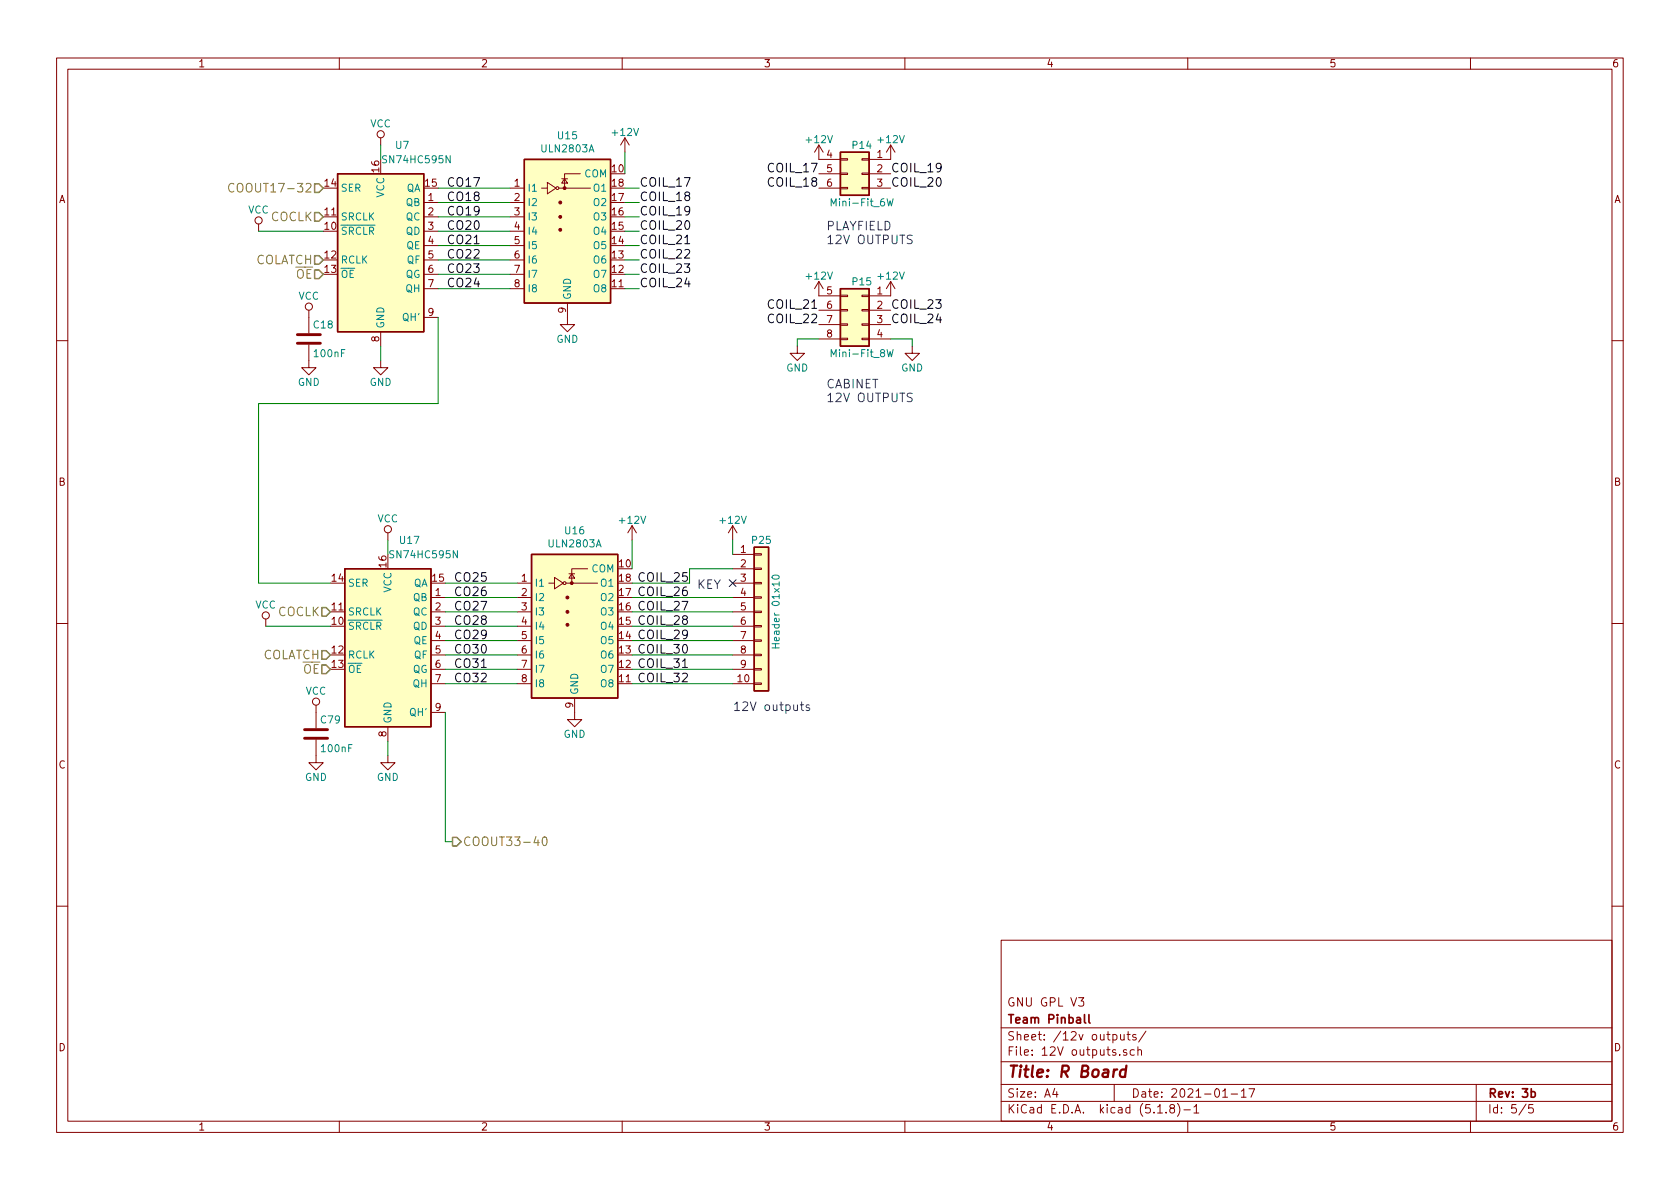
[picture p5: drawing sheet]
EESchema Schematic File Version 4
EELAYER 30 0
EELAYER END
$Descr A4 11693 8268
encoding utf-8
Sheet 5 5
Title "R Board"
Date "2021-01-17"
Rev "3b"
Comp "Team Pinball"
Comment1 "GNU GPL V3"
Comment2 ""
Comment3 ""
Comment4 ""
$EndDescr
$Comp
L power:+12V #PWR0107
U 1 1
P 5700 1100
F 0 "#PWR0107" H 5700 950 50  0001 C CNN
F 1 "+12V" H 5700 1240 50  0000 C CNN
F 2 "" H 5700 1100 50  0000 C CNN
F 3 "" H 5700 1100 50  0000 C CNN
	1    5700 1100
	1    0    0    -1  
$EndComp
$Comp
L power:+12V #PWR0108
U 1 1
P 6200 1100
F 0 "#PWR0108" H 6200 950 50  0001 C CNN
F 1 "+12V" H 6200 1240 50  0000 C CNN
F 2 "" H 6200 1100 50  0000 C CNN
F 3 "" H 6200 1100 50  0000 C CNN
	1    6200 1100
	1    0    0    -1  
$EndComp
$Comp
L power:+12V #PWR0109
U 1 1
P 5700 2050
F 0 "#PWR0109" H 5700 1900 50  0001 C CNN
F 1 "+12V" H 5700 2190 50  0000 C CNN
F 2 "" H 5700 2050 50  0000 C CNN
F 3 "" H 5700 2050 50  0000 C CNN
	1    5700 2050
	1    0    0    -1  
$EndComp
$Comp
L power:+12V #PWR0110
U 1 1
P 6200 2050
F 0 "#PWR0110" H 6200 1900 50  0001 C CNN
F 1 "+12V" H 6200 2190 50  0000 C CNN
F 2 "" H 6200 2050 50  0000 C CNN
F 3 "" H 6200 2050 50  0000 C CNN
	1    6200 2050
	1    0    0    -1  
$EndComp
Text Notes 5750 1700 0    60   ~ 0
PLAYFIELD\n12V OUTPUTS
$Comp
L Connector_Generic:Conn_02x03_Top_Bottom P14
U 1 1
P 6000 1200
F 0 "P14" H 6000 1400 50  0000 C CNN
F 1 "Mini-Fit_6W" H 6000 1000 50  0000 C CNN
F 2 "lib:Mini-Fit_6W" H 6000 0   50  0001 C CNN
F 3 "" H 6000 0   50  0000 C CNN
F 4 "649006221732" H 6000 1200 60  0001 C CNN "manf#"
F 5 "Wurth Electronics" H 6000 1200 60  0001 C CNN "manf"
	1    6000 1200
	-1   0    0    -1  
$EndComp
$Comp
L Connector_Generic:Conn_02x04_Top_Bottom P15
U 1 1
P 6000 2150
F 0 "P15" H 6000 2350 50  0000 C CNN
F 1 "Mini-Fit_8W" H 6000 1850 50  0000 C CNN
F 2 "lib:Mini-Fit_8W" H 6000 950 50  0001 C CNN
F 3 "" H 6000 950 50  0000 C CNN
F 4 "649008221732" H 6000 2150 60  0001 C CNN "manf#"
F 5 "Wurth Electronics" H 6000 2150 60  0001 C CNN "manf"
	1    6000 2150
	-1   0    0    -1  
$EndComp
Text HLabel 2250 1300 0    60   Input ~ 0
COOUT17-32
Text Label 3350 1300 2    60   ~ 0
CO17
Text Label 3350 1400 2    60   ~ 0
CO18
Text Label 3350 1500 2    60   ~ 0
CO19
Text Label 3350 1600 2    60   ~ 0
CO20
Text Label 3350 1700 2    60   ~ 0
CO21
Text Label 3350 1800 2    60   ~ 0
CO22
Text Label 3350 1900 2    60   ~ 0
CO23
Text Label 3350 2000 2    60   ~ 0
CO24
$Comp
L power:VCC #PWR0123
U 1 1
P 1800 1600
F 0 "#PWR0123" H 1800 1450 50  0001 C CNN
F 1 "VCC" H 1800 1750 50  0000 C CNN
F 2 "" H 1800 1600 50  0000 C CNN
F 3 "" H 1800 1600 50  0000 C CNN
	1    1800 1600
	1    0    0    -1  
$EndComp
$Comp
L power:VCC #PWR0124
U 1 1
P 2150 2200
F 0 "#PWR0124" H 2150 2050 50  0001 C CNN
F 1 "VCC" H 2150 2350 50  0000 C CNN
F 2 "" H 2150 2200 50  0000 C CNN
F 3 "" H 2150 2200 50  0000 C CNN
	1    2150 2200
	1    0    0    -1  
$EndComp
$Comp
L device:C C18
U 1 1
P 2150 2350
F 0 "C18" H 2175 2450 50  0000 L CNN
F 1 "100nF" H 2175 2250 50  0000 L CNN
F 2 "lib:C_0805_2012Metric" H 2188 2200 50  0001 C CNN
F 3 "" H 2150 2350 50  0000 C CNN
F 4 "Yageo" H 2150 2350 50  0001 C CNN "manf"
F 5 "CC0805KRX7R9BB104" H 2150 2350 50  0001 C CNN "manf#"
	1    2150 2350
	1    0    0    -1  
$EndComp
$Comp
L power:GND #PWR0125
U 1 1
P 2150 2500
F 0 "#PWR0125" H 2150 2250 50  0001 C CNN
F 1 "GND" H 2150 2350 50  0000 C CNN
F 2 "" H 2150 2500 50  0000 C CNN
F 3 "" H 2150 2500 50  0000 C CNN
	1    2150 2500
	1    0    0    -1  
$EndComp
Wire Wire Line
	1800 1600 2250 1600
Text HLabel 2250 1500 0    60   Input ~ 0
COCLK
Text HLabel 2250 1800 0    60   Input ~ 0
COLATCH
Text HLabel 2250 1900 0    60   Input ~ 0
~OE~
$Comp
L power:GND #PWR0127
U 1 1
P 2650 2500
F 0 "#PWR0127" H 2650 2250 50  0001 C CNN
F 1 "GND" H 2650 2350 50  0000 C CNN
F 2 "" H 2650 2500 50  0000 C CNN
F 3 "" H 2650 2500 50  0000 C CNN
	1    2650 2500
	1    0    0    -1  
$EndComp
$Comp
L power:VCC #PWR0128
U 1 1
P 2650 1000
F 0 "#PWR0128" H 2650 850 50  0001 C CNN
F 1 "VCC" H 2650 1150 50  0000 C CNN
F 2 "" H 2650 1000 50  0000 C CNN
F 3 "" H 2650 1000 50  0000 C CNN
	1    2650 1000
	1    0    0    -1  
$EndComp
Text Label 5700 1200 2    60   ~ 0
COIL_17
Text Label 5700 1300 2    60   ~ 0
COIL_18
Text Label 6200 1200 0    60   ~ 0
COIL_19
Text Label 6200 1300 0    60   ~ 0
COIL_20
Text Label 5700 2150 2    60   ~ 0
COIL_21
Text Label 5700 2250 2    60   ~ 0
COIL_22
Text Label 6200 2150 0    60   ~ 0
COIL_23
Text Label 6200 2250 0    60   ~ 0
COIL_24
Wire Wire Line
	5550 2400 5550 2350
Wire Wire Line
	5550 2350 5700 2350
Wire Wire Line
	6200 2350 6350 2350
Wire Wire Line
	6350 2350 6350 2400
$Comp
L power:GND #PWR050
U 1 1
P 6350 2400
F 0 "#PWR050" H 6350 2150 50  0001 C CNN
F 1 "GND" H 6350 2250 50  0000 C CNN
F 2 "" H 6350 2400 50  0000 C CNN
F 3 "" H 6350 2400 50  0000 C CNN
	1    6350 2400
	1    0    0    -1  
$EndComp
$Comp
L power:GND #PWR051
U 1 1
P 5550 2400
F 0 "#PWR051" H 5550 2150 50  0001 C CNN
F 1 "GND" H 5550 2250 50  0000 C CNN
F 2 "" H 5550 2400 50  0000 C CNN
F 3 "" H 5550 2400 50  0000 C CNN
	1    5550 2400
	1    0    0    -1  
$EndComp
$Comp
L 74xx:74HC595 U7
U 1 1
P 2650 1700
F 0 "U7" H 2800 2400 50  0000 C CNN
F 1 "SN74HC595N" H 2900 2300 50  0000 C CNN
F 2 "lib:DIP-16_W7.62mm" H 2650 1700 50  0001 C CNN
F 3 "" H 2650 1700 50  0000 C CNN
F 4 "TI" H 2650 1700 50  0001 C CNN "manf"
F 5 "SN74HC595N; DS1009-16AT1NX" H 2650 1700 50  0001 C CNN "manf#"
	1    2650 1700
	1    0    0    -1  
$EndComp
Wire Wire Line
	2650 2400 2650 2500
Wire Wire Line
	2650 1000 2650 1100
$Comp
L Transistor_Array:ULN2803A U?
U 1 1
P 3950 1500
AR Path="/5A0D4E95/5E1903A0" Ref="U?"  Part="1" 
AR Path="/5A0CFA3D/5E1903A0" Ref="U?"  Part="1" 
AR Path="/5E867EE3/5E1903A0" Ref="U15"  Part="1" 
F 0 "U15" H 3950 2067 50  0000 C CNN
F 1 "ULN2803A" H 3950 1976 50  0000 C CNN
F 2 "lib:DIP-18_W7.62mm" H 4000 850 50  0001 L CNN
F 3 "http://www.ti.com/lit/ds/symlink/uln2803a.pdf" H 4050 1400 50  0001 C CNN
F 4 "ULN2803A; DS1009-18AT1NX" H 3950 1500 60  0001 C CNN "manf#"
F 5 "ST; Connfly" H 3950 1500 60  0001 C CNN "manf"
	1    3950 1500
	1    0    0    -1  
$EndComp
$Comp
L power:GND #PWR?
U 1 1
P 3950 2200
AR Path="/5A0D4E95/5E1903A6" Ref="#PWR?"  Part="1" 
AR Path="/5A0CFA3D/5E1903A6" Ref="#PWR?"  Part="1" 
AR Path="/5E867EE3/5E1903A6" Ref="#PWR0204"  Part="1" 
F 0 "#PWR0204" H 3950 1950 50  0001 C CNN
F 1 "GND" H 3950 2050 50  0000 C CNN
F 2 "" H 3950 2200 50  0000 C CNN
F 3 "" H 3950 2200 50  0000 C CNN
	1    3950 2200
	1    0    0    -1  
$EndComp
$Comp
L power:+12V #PWR?
U 1 1
P 4350 1050
AR Path="/5A0D4E95/5E1903B4" Ref="#PWR?"  Part="1" 
AR Path="/5A0CFA3D/5E1903B4" Ref="#PWR?"  Part="1" 
AR Path="/5E867EE3/5E1903B4" Ref="#PWR0203"  Part="1" 
F 0 "#PWR0203" H 4350 900 50  0001 C CNN
F 1 "+12V" H 4350 1190 50  0000 C CNN
F 2 "" H 4350 1050 50  0000 C CNN
F 3 "" H 4350 1050 50  0000 C CNN
	1    4350 1050
	1    0    0    -1  
$EndComp
Wire Wire Line
	4350 1050 4350 1200
Wire Wire Line
	4350 2000 4450 2000
Wire Wire Line
	4350 1900 4450 1900
Wire Wire Line
	4350 1800 4450 1800
Wire Wire Line
	4350 1700 4450 1700
Wire Wire Line
	4350 1600 4450 1600
Wire Wire Line
	4350 1500 4450 1500
Wire Wire Line
	4350 1400 4450 1400
Wire Wire Line
	4350 1300 4450 1300
Text Label 4450 1300 0    60   ~ 0
COIL_17
Text Label 4450 1400 0    60   ~ 0
COIL_18
Text Label 4450 1500 0    60   ~ 0
COIL_19
Text Label 4450 1600 0    60   ~ 0
COIL_20
Text Label 4450 1700 0    60   ~ 0
COIL_21
Text Label 4450 1800 0    60   ~ 0
COIL_22
Text Label 4450 1900 0    60   ~ 0
COIL_23
Text Label 4450 2000 0    60   ~ 0
COIL_24
Text Notes 5750 2800 0    60   ~ 0
CABINET\n12V OUTPUTS
Wire Wire Line
	3050 2800 3050 2200
Wire Wire Line
	1800 2800 3050 2800
Wire Wire Line
	1800 4050 1800 2800
Text Label 4800 4750 2    60   ~ 0
COIL_32
Text Label 4800 4650 2    60   ~ 0
COIL_31
Text Label 4800 4550 2    60   ~ 0
COIL_30
Text Label 4800 4450 2    60   ~ 0
COIL_29
Text Label 4800 4350 2    60   ~ 0
COIL_28
Text Label 4800 4250 2    60   ~ 0
COIL_27
Text Label 4800 4150 2    60   ~ 0
COIL_26
Text Label 4800 4050 2    60   ~ 0
COIL_25
Text Label 3400 4750 2    60   ~ 0
CO32
Text Label 3400 4650 2    60   ~ 0
CO31
Text Label 3400 4550 2    60   ~ 0
CO30
Text Label 3400 4450 2    60   ~ 0
CO29
Text Label 3400 4350 2    60   ~ 0
CO28
Text Label 3400 4250 2    60   ~ 0
CO27
Text Label 3400 4150 2    60   ~ 0
CO26
Text Label 3400 4050 2    60   ~ 0
CO25
Wire Wire Line
	2700 3750 2700 3850
Wire Wire Line
	2700 5150 2700 5250
Wire Wire Line
	1800 4050 2300 4050
$Comp
L 74xx:74HC595 U17
U 1 1
P 2700 4450
F 0 "U17" H 2850 5150 50  0000 C CNN
F 1 "SN74HC595N" H 2950 5050 50  0000 C CNN
F 2 "lib:DIP-16_W7.62mm" H 2700 4450 50  0001 C CNN
F 3 "" H 2700 4450 50  0000 C CNN
F 4 "TI" H 2700 4450 50  0001 C CNN "manf"
F 5 "SN74HC595N; DS1009-16AT1NX" H 2700 4450 50  0001 C CNN "manf#"
	1    2700 4450
	1    0    0    -1  
$EndComp
$Comp
L power:VCC #PWR0205
U 1 1
P 2700 3750
F 0 "#PWR0205" H 2700 3600 50  0001 C CNN
F 1 "VCC" H 2700 3900 50  0000 C CNN
F 2 "" H 2700 3750 50  0000 C CNN
F 3 "" H 2700 3750 50  0000 C CNN
	1    2700 3750
	1    0    0    -1  
$EndComp
$Comp
L power:GND #PWR0212
U 1 1
P 2700 5250
F 0 "#PWR0212" H 2700 5000 50  0001 C CNN
F 1 "GND" H 2700 5100 50  0000 C CNN
F 2 "" H 2700 5250 50  0000 C CNN
F 3 "" H 2700 5250 50  0000 C CNN
	1    2700 5250
	1    0    0    -1  
$EndComp
Text HLabel 2300 4650 0    60   Input ~ 0
~OE~
Text HLabel 2300 4550 0    60   Input ~ 0
COLATCH
Text HLabel 2300 4250 0    60   Input ~ 0
COCLK
Wire Wire Line
	1850 4350 2300 4350
$Comp
L power:GND #PWR0211
U 1 1
P 2200 5250
F 0 "#PWR0211" H 2200 5000 50  0001 C CNN
F 1 "GND" H 2200 5100 50  0000 C CNN
F 2 "" H 2200 5250 50  0000 C CNN
F 3 "" H 2200 5250 50  0000 C CNN
	1    2200 5250
	1    0    0    -1  
$EndComp
$Comp
L device:C C79
U 1 1
P 2200 5100
F 0 "C79" H 2225 5200 50  0000 L CNN
F 1 "100nF" H 2225 5000 50  0000 L CNN
F 2 "lib:C_0805_2012Metric" H 2238 4950 50  0001 C CNN
F 3 "" H 2200 5100 50  0000 C CNN
F 4 "Yageo" H 2200 5100 50  0001 C CNN "manf"
F 5 "CC0805KRX7R9BB104" H 2200 5100 50  0001 C CNN "manf#"
	1    2200 5100
	1    0    0    -1  
$EndComp
$Comp
L power:VCC #PWR0209
U 1 1
P 2200 4950
F 0 "#PWR0209" H 2200 4800 50  0001 C CNN
F 1 "VCC" H 2200 5100 50  0000 C CNN
F 2 "" H 2200 4950 50  0000 C CNN
F 3 "" H 2200 4950 50  0000 C CNN
	1    2200 4950
	1    0    0    -1  
$EndComp
$Comp
L power:VCC #PWR0208
U 1 1
P 1850 4350
F 0 "#PWR0208" H 1850 4200 50  0001 C CNN
F 1 "VCC" H 1850 4500 50  0000 C CNN
F 2 "" H 1850 4350 50  0000 C CNN
F 3 "" H 1850 4350 50  0000 C CNN
	1    1850 4350
	1    0    0    -1  
$EndComp
Wire Wire Line
	4800 3950 5100 3950
Wire Wire Line
	4800 4050 4800 3950
Wire Wire Line
	4400 4050 4800 4050
Wire Wire Line
	4400 4150 5100 4150
Wire Wire Line
	4400 4250 5100 4250
Wire Wire Line
	4400 4350 5100 4350
Wire Wire Line
	4400 4450 5100 4450
Wire Wire Line
	4400 4550 5100 4550
Wire Wire Line
	4400 4650 5100 4650
Wire Wire Line
	4400 4750 5100 4750
$Comp
L power:+12V #PWR?
U 1 1
P 5100 3750
AR Path="/5A0D4E95/5E0E7315" Ref="#PWR?"  Part="1" 
AR Path="/5A0CFA3D/5E0E7315" Ref="#PWR?"  Part="1" 
AR Path="/5E867EE3/5E0E7315" Ref="#PWR0207"  Part="1" 
F 0 "#PWR0207" H 5100 3600 50  0001 C CNN
F 1 "+12V" H 5100 3890 50  0000 C CNN
F 2 "" H 5100 3750 50  0000 C CNN
F 3 "" H 5100 3750 50  0000 C CNN
	1    5100 3750
	1    0    0    -1  
$EndComp
Text Notes 5100 4950 0    60   ~ 0
12V outputs
Wire Wire Line
	4400 3750 4400 3950
$Comp
L power:+12V #PWR?
U 1 1
P 4400 3750
AR Path="/5A0D4E95/5E0C0DFF" Ref="#PWR?"  Part="1" 
AR Path="/5A0CFA3D/5E0C0DFF" Ref="#PWR?"  Part="1" 
AR Path="/5E867EE3/5E0C0DFF" Ref="#PWR0206"  Part="1" 
F 0 "#PWR0206" H 4400 3600 50  0001 C CNN
F 1 "+12V" H 4400 3890 50  0000 C CNN
F 2 "" H 4400 3750 50  0000 C CNN
F 3 "" H 4400 3750 50  0000 C CNN
	1    4400 3750
	1    0    0    -1  
$EndComp
Text Notes 4850 4100 0    60   ~ 0
KEY
NoConn ~ 5100 4050
Wire Wire Line
	5100 3750 5100 3850
$Comp
L Connector_Generic:Conn_01x10 P?
U 1 1
P 5300 4250
AR Path="/5A0D4E95/5E0C0D01" Ref="P?"  Part="1" 
AR Path="/5A0CFA3D/5E0C0D01" Ref="P?"  Part="1" 
AR Path="/5E867EE3/5E0C0D01" Ref="P25"  Part="1" 
F 0 "P25" H 5300 4750 50  0000 C CNN
F 1 "Header 01x10" V 5400 4250 50  0000 C CNN
F 2 "lib:Molex_KK-254_AE-6410-10A_1x10_P2.54mm_Vertical" H 5300 4250 50  0001 C CNN
F 3 "" H 5300 4250 50  0000 C CNN
F 4 "61901011121" H 5300 4250 60  0001 C CNN "manf#"
F 5 "Wurth Electronics" H 5300 4250 60  0001 C CNN "manf"
	1    5300 4250
	1    0    0    -1  
$EndComp
$Comp
L power:GND #PWR?
U 1 1
P 4000 4950
AR Path="/5A0D4E95/5E0C0CF0" Ref="#PWR?"  Part="1" 
AR Path="/5A0CFA3D/5E0C0CF0" Ref="#PWR?"  Part="1" 
AR Path="/5E867EE3/5E0C0CF0" Ref="#PWR0210"  Part="1" 
F 0 "#PWR0210" H 4000 4700 50  0001 C CNN
F 1 "GND" H 4000 4800 50  0000 C CNN
F 2 "" H 4000 4950 50  0000 C CNN
F 3 "" H 4000 4950 50  0000 C CNN
	1    4000 4950
	1    0    0    -1  
$EndComp
$Comp
L Transistor_Array:ULN2803A U?
U 1 1
P 4000 4250
AR Path="/5A0D4E95/5E0C0CC4" Ref="U?"  Part="1" 
AR Path="/5A0CFA3D/5E0C0CC4" Ref="U?"  Part="1" 
AR Path="/5E867EE3/5E0C0CC4" Ref="U16"  Part="1" 
F 0 "U16" H 4000 4817 50  0000 C CNN
F 1 "ULN2803A" H 4000 4726 50  0000 C CNN
F 2 "lib:DIP-18_W7.62mm" H 4050 3600 50  0001 L CNN
F 3 "http://www.ti.com/lit/ds/symlink/uln2803a.pdf" H 4100 4150 50  0001 C CNN
F 4 "ULN2803A; DS1009-18AT1NX" H 4000 4250 60  0001 C CNN "manf#"
F 5 "ST; Connfly" H 4000 4250 60  0001 C CNN "manf"
	1    4000 4250
	1    0    0    -1  
$EndComp
Text HLabel 3150 5850 2    60   Output ~ 0
COOUT33-40
Wire Wire Line
	3100 4950 3100 5850
Wire Wire Line
	3100 5850 3150 5850
Wire Wire Line
	3050 1300 3550 1300
Wire Wire Line
	3050 1400 3550 1400
Wire Wire Line
	3050 1500 3550 1500
Wire Wire Line
	3050 1600 3550 1600
Wire Wire Line
	3050 1800 3550 1800
Wire Wire Line
	3050 1900 3550 1900
Wire Wire Line
	3050 1700 3550 1700
Wire Wire Line
	3050 2000 3550 2000
Wire Wire Line
	3100 4050 3600 4050
Wire Wire Line
	3100 4450 3600 4450
Wire Wire Line
	3100 4750 3600 4750
Wire Wire Line
	3100 4650 3600 4650
Wire Wire Line
	3100 4550 3600 4550
Wire Wire Line
	3100 4350 3600 4350
Wire Wire Line
	3100 4250 3600 4250
Wire Wire Line
	3100 4150 3600 4150
$EndSCHEMATC
